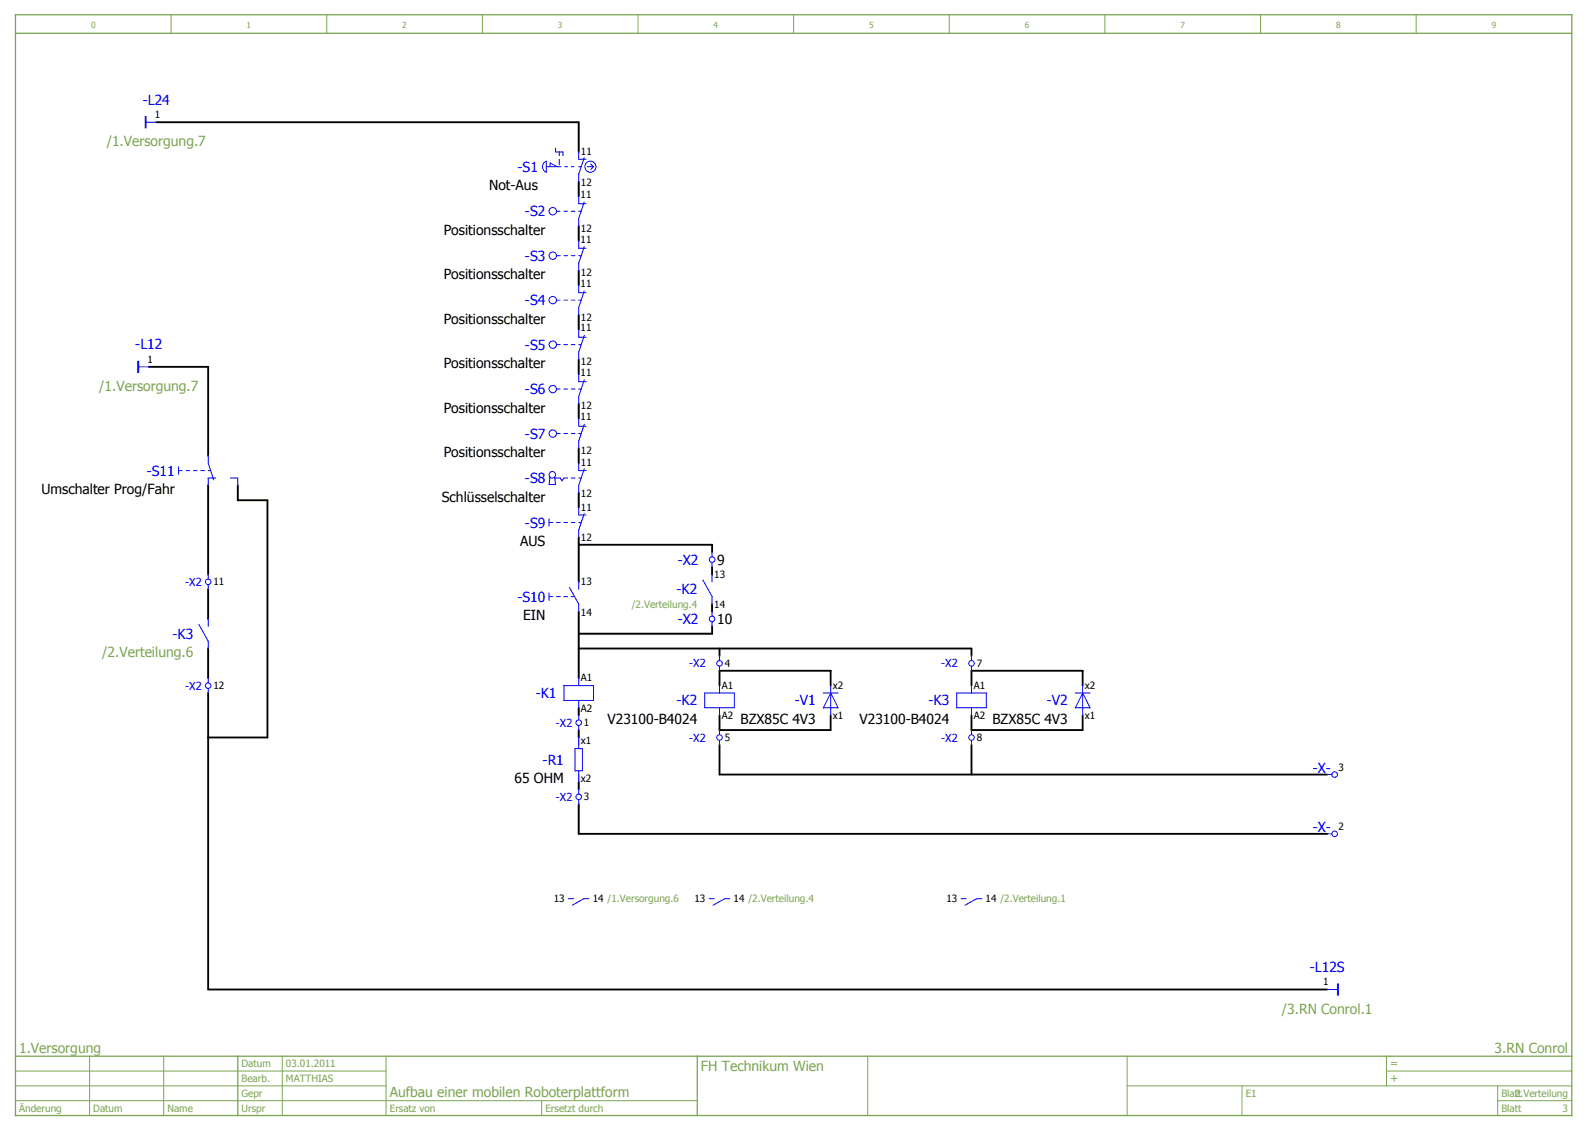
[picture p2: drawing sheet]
<svg xmlns="http://www.w3.org/2000/svg" width="428mm" height="305mm" viewBox="0 0 428 305" stroke-linecap="round" stroke-linejoin="round" font-family="sans-serif">
<g fill="none" stroke="#7ca552" stroke-width=".27">
<path d="M46.2 4v5M88.2 4v5M130.2 4v5M172.2 4v5M214.2 4v5M256.2 4v5M298.2 4v5M340.2 4v5M382.2 4v5M4.2 297h184M4.2 293h100M4.2 289h100"/>
<path d="M24.2 285v16M44.2 285v16M76.2 285v16M104.2 285v16M146.2 297v4M234.2 285v16M304.2 293h120M304.2 285v16M335.2 293v8M374.2 289h50M374.2 285v8M404.2 297h20"/>
<path d="M404.2 293v8"/>
</g>
<path d="M4.2 9h420M4.2 4h420v297h-420zM4.2 285h420M64.2 285v16M188.2 285v16" fill="none" stroke="#7ca552" stroke-width=".35"/>
<g fill="none" stroke="#f00" stroke-width=".27">
<path d="M156.2 49v4M156.2 61v4M156.2 73v4M156.2 85v4M156.2 97v4M156.2 109v4M56.2 131v24M156.2 121v4M156.2 133v4M56.2 159v8M156.2 145v12M192.2 153v2"/>
<path d="M56.2 175v8M156.2 165v18M192.2 163v2M156.2 191v2M156.2 197v4M194.2 181v4M194.2 193v4M262.2 181v4M262.2 193v4M156.2 209v4"/>
</g>
<g fill="none" stroke="#000" stroke-width=".5">
<path d="M42.2 33h114v8M156.2 49v4M156.2 61v4M156.2 73v4M40.2 99h16v24M156.2 85v4M156.2 97v4M156.2 109v4M56.2 131v24M64.2 131v4h8v64h-16M156.2 121v4M156.2 133v4"/>
<path d="M56.2 159v8M156.2 145v12M156.2 147h36v2M192.2 153v2M56.2 175v8M156.2 165v18M156.2 175h106v2M192.2 163v2M192.2 169v2h-36M194.2 175v2M56.2 187v80h302M156.2 191v2"/>
<path d="M156.2 197v2M194.2 185v-4h30v4M194.2 193v4h30v-4M262.2 185v-4h30v4M262.2 193v4h30v-4M156.2 211v2M156.2 217v8h202M194.2 201v8h164M262.2 201v8"/>
</g>
<g fill="none" stroke="#00f" stroke-width=".27">
<path d="M39.4 33h2.8M149.9 40v1h2v1M146.7 44l.7-.5v3a1.61 1.61 0 0 1-.7-2.5zM147.4 45h4M148.4 45v-1l2 1M150.2 57h1M150.9 41v1M150.9 43v1.5M152.2 57h1M152.4 45h.8M154.2 45h.7M154.2 57h1"/>
<path d="M156.2 41v2h2M156.2 45h.6M156.2 53v2h2M156.2 57h.6M157.7 42.5l-1.5 4.5v2M157.7 54.5l-1.5 4.5v2M158.5 45h1.7M159.4 44.2l.8 .8M160.2 45l-.8 .7M150.2 69h1M152.2 69h1M154.2 69h1"/>
<path d="M156.2 65v2h2M156.2 77v2h2M156.2 69h.6M157.7 66.5l-1.5 4.5v2M157.7 78.5l-1.5 4.5v2M37.4 99h2.8M150.2 81h1M150.2 93h1M152.2 81h1M152.2 93h1M154.2 81h1M154.2 93h1"/>
<path d="M156.2 89v2h2M156.2 81h.6M156.2 93h.6M157.7 90.5l-1.5 4.5v2M150.2 105h1M150.2 117h1M152.2 105h1M152.2 117h1M154.2 105h1M154.2 117h1M156.2 101v2h2M156.2 113v2h2"/>
<path d="M156.2 105h.6M156.2 117h.6M157.7 102.5l-1.5 4.5v2M157.7 114.5l-1.5 4.5v2M48.2 126v2M48.2 127h1M50.2 127h1M52.2 127h1M54.2 127h1M56.2 127h.6M56.2 123v2l1.5 4.5M58.2 129h-2v2"/>
<path d="M62.2 129h2v2M148.2 140v2M148.4 128.7l-.2 2h1.7l-.2-2M149.7 129h1.5l.5 .7 .5-.7h1M154.2 129h1M156.2 125v2h2M156.2 137v2h2M156.2 129h.6M157.7 126.5l-1.5 4.5v2M157.7 138.5l-1.5 4.5v2M56.2 155v1.2M56.2 157.7v1.3"/>
<path d="M148.2 141h1M148.2 160v2M150.2 141h1M152.2 141h1M153.7 158.5l2.5 4.5v2M154.2 141h1M156.2 157v2M156.2 141h.6M189.7 156.5l2.5 4.5v2M192.2 149v1.2M192.2 151.7v1.3M192.2 155v2"/>
<path d="M53.7 168.5l2.5 4.5v2M56.2 167v2M148.2 161h1M150.2 161h1M152.2 161h1M154.2 161h.9M192.2 165v1.2M192.2 167.7v1.3M194.2 177v1.2M194.2 179.7v1.3M262.2 177v1.2M262.2 179.7v1.3"/>
<path d="M56.2 183v1.2M56.2 185.7v1.3M152.2 185h8v4h-8zM156.2 183v2M156.2 189v2M156.2 193v1.2M156.2 195.7v1.3M156.2 199v3M190.2 187h8v4h-8zM194.2 185v2M194.2 191v2M194.2 197v1.2"/>
<path d="M194.2 199.7v1.3M222.2 187h4M224.2 187l2 4h-4zM224.2 185v8M258.2 187h8v4h-8zM262.2 185v2M262.2 191v2M262.2 197v1.2M262.2 199.7v1.3M290.2 187h4M292.2 187l2 4h-4zM292.2 185v8"/>
<path d="M155.2 202h2v6h-2zM156.2 208v3M156.2 213v1.2M156.2 215.7v1.3M358.2 209h1.2M358.2 225h1.2M153.4 242.5h1.4M159 242.5h-1.4l-3.2 1.7M191.4 242.5h1.4M197 242.5h-1.4l-3.2 1.7M259.4 242.5h1.4M265 242.5h-1.4l-3.2 1.7"/>
<path d="M358.2 267h2.7"/>
<circle cx="149.2" cy="57" r="1"/>
<circle cx="159.3" cy="45" r="1.5"/>
<circle cx="149.2" cy="69" r="1"/>
<circle cx="149.2" cy="81" r="1"/>
<circle cx="149.2" cy="93" r="1"/>
<circle cx="149.2" cy="105" r="1"/>
<circle cx="149.2" cy="117" r="1"/>
<circle cx="149.1" cy="128.1" r=".88"/>
<circle cx="56.2" cy="157" r=".75"/>
<circle cx="192.2" cy="151" r=".75"/>
<circle cx="192.2" cy="167" r=".75"/>
<circle cx="194.2" cy="179" r=".75"/>
<circle cx="262.2" cy="179" r=".75"/>
<circle cx="56.2" cy="185" r=".75"/>
<circle cx="156.2" cy="195" r=".75"/>
<circle cx="194.2" cy="199" r=".75"/>
<circle cx="262.2" cy="199" r=".75"/>
<circle cx="156.2" cy="215" r=".75"/>
<circle cx="360.2" cy="209" r=".75"/>
<circle cx="360.2" cy="225" r=".75"/>
</g>
<g fill="#00f" stroke="#00f" stroke-width=".27">
<path d="M39.2 31.5h.2v3h-.2z"/>
<path d="M37.2 97.5h.2v3h-.2z"/>
<path d="M360.9 265.5h.3v3h-.3z"/>
</g>
<g font-size="3.7" fill="#00f">
<text x="38.5" y="28.2">-L24</text>
<text x="139.7" y="46.3">-S1</text>
<text x="141.7" y="58.3">-S2</text>
<text x="141.7" y="70.3">-S3</text>
<text x="141.7" y="82.3">-S4</text>
<text x="36.5" y="94.2">-L12</text>
<text x="141.7" y="94.3">-S5</text>
<text x="141.7" y="106.3">-S6</text>
<text x="141.7" y="118.3">-S7</text>
<text x="39.6" y="128.3">-S11</text>
<text x="141.7" y="130.3">-S8</text>
<text x="141.7" y="142.3">-S9</text>
<text x="182.9" y="152.3">-X2</text>
<text x="182.6" y="160.3">-K2</text>
<text x="139.6" y="162.3">-S10</text>
<text x="46.6" y="172.3">-K3</text>
<text x="182.9" y="168.3">-X2</text>
<text x="144.6" y="188.3">-K1</text>
<text x="182.6" y="190.3">-K2</text>
<text x="214.5" y="190.3">-V1</text>
<text x="250.6" y="190.3">-K3</text>
<text x="282.5" y="190.3">-V2</text>
<text x="146.4" y="206.3">-R1</text>
<text x="354.3" y="208.5">-X-</text>
<text x="354.3" y="224.5">-X-</text>
<text x="353.5" y="262.2">-L12S</text>
</g>
<g font-size="3.7" fill="#7ca552">
<text x="28.8" y="39.5">/1.Versorgung.7</text>
<text x="26.8" y="105.5">/1.Versorgung.7</text>
<text x="27.6" y="177.3">/2.Verteilung.6</text>
<text x="346" y="273.5">/3.RN Conrol.1</text>
<text x="5.2" y="284">1.Versorgung</text>
<text x="403.4" y="284">3.RN Conrol</text>
<text x="189.2" y="289">FH Technikum Wien</text>
<text x="105.2" y="296">Aufbau einer mobilen Roboterplattform</text>
</g>
<g font-size="3.7">
<text x="132" y="51.3">Not-Aus</text>
<text x="119.7" y="63.3">Positionsschalter</text>
<text x="119.7" y="75.3">Positionsschalter</text>
<text x="119.7" y="87.3">Positionsschalter</text>
<text x="119.7" y="99.3">Positionsschalter</text>
<text x="119.7" y="111.3">Positionsschalter</text>
<text x="119.7" y="123.3">Positionsschalter</text>
<text x="11.2" y="133.3">Umschalter Prog/Fahr</text>
<text x="119.2" y="135.3">Schlüsselschalter</text>
<text x="140.4" y="147.3">AUS</text>
<text x="193.6" y="152.3">9</text>
<text x="141.2" y="167.3">EIN</text>
<text x="193.6" y="168.3">10</text>
<text x="163.9" y="195.3">V23100-B4024</text>
<text x="199.8" y="195.3">BZX85C 4V3</text>
<text x="231.9" y="195.3">V23100-B4024</text>
<text x="267.8" y="195.3">BZX85C 4V3</text>
<text x="138.8" y="211.3">65 OHM</text>
</g>
<g font-size="3" fill="#00f">
<text x="50" y="158.1">-X2</text>
<text x="186" y="180.1">-X2</text>
<text x="254" y="180.1">-X2</text>
<text x="50" y="186.1">-X2</text>
<text x="150" y="196.1">-X2</text>
<text x="186" y="200.1">-X2</text>
<text x="254" y="200.1">-X2</text>
<text x="150" y="216.1">-X2</text>
</g>
<g font-size="3" fill="#7ca552">
<text x="375.2" y="288">=</text>
<text x="375.2" y="292">+</text>
</g>
<g font-size="2.7">
<text x="41.8" y="31.8">1</text>
<text x="156.8" y="41.8">11</text>
<text x="156.7" y="53.4">11</text>
<text x="156.8" y="50.1">12</text>
<text x="156.7" y="65.4">11</text>
<text x="156.8" y="62.5">12</text>
<text x="156.7" y="77.4">11</text>
<text x="156.8" y="74.5">12</text>
<text x="156.7" y="89.4">11</text>
<text x="156.8" y="86.5">12</text>
<text x="39.8" y="97.8">1</text>
<text x="156.7" y="101.4">11</text>
<text x="156.8" y="98.5">12</text>
<text x="156.7" y="113.4">11</text>
<text x="156.8" y="110.5">12</text>
<text x="156.8" y="122.5">12</text>
<text x="156.8" y="125.8">11</text>
<text x="156.8" y="134.1">12</text>
<text x="156.8" y="137.8">11</text>
<text x="156.8" y="146.1">12</text>
<text x="192.8" y="155.8">13</text>
<text x="57.6" y="158">11</text>
<text x="156.8" y="157.8">13</text>
<text x="156.8" y="166.1">14</text>
<text x="192.8" y="164.1">14</text>
<text x="195.6" y="180">4</text>
<text x="263.6" y="180">7</text>
<text x="57.6" y="186">12</text>
<text x="156.8" y="183.8">A1</text>
<text x="194.8" y="185.8">A1</text>
<text x="224.8" y="185.8">x2</text>
<text x="262.8" y="185.8">A1</text>
<text x="292.8" y="185.8">x2</text>
<text x="156.8" y="192.1">A2</text>
<text x="157.6" y="196">1</text>
<text x="194.8" y="194.1">A2</text>
<text x="224.8" y="194.1">x1</text>
<text x="262.8" y="194.1">A2</text>
<text x="292.8" y="194.1">x1</text>
<text x="156.8" y="200.8">x1</text>
<text x="195.6" y="200">5</text>
<text x="263.6" y="200">8</text>
<text x="361.2" y="208">3</text>
<text x="156.8" y="211.1">x2</text>
<text x="157.6" y="216">3</text>
<text x="361.2" y="224">2</text>
<text x="149.4" y="243.5">13</text>
<text x="160" y="243.5">14 /1.Versorgung.6</text>
<text x="187.4" y="243.5">13</text>
<text x="198" y="243.5">14 /2.Verteilung.4</text>
<text x="255.4" y="243.5">13</text>
<text x="266" y="243.5">14 /2.Verteilung.1</text>
<text x="357.1" y="265.8">1</text>
</g>
<g font-size="2.7" fill="#7ca552">
<text x="170.5" y="164">/2.Verteilung.4</text>
<text x="65.2" y="288">Datum</text>
<text x="77.2" y="288">03.01.2011</text>
<text x="65.2" y="292">Bearb.</text>
<text x="77.2" y="292">MATTHIAS</text>
<text x="5.2" y="300">Änderung</text>
<text x="25.2" y="300">Datum</text>
<text x="45.2" y="300">Name</text>
<text x="65.2" y="300">Urspr</text>
<text x="65.2" y="296">Gepr</text>
<text x="105.2" y="300">Ersatz von</text>
<text x="147.2" y="300">Ersetzt durch</text>
<text x="336.2" y="296">E1</text>
<text x="405.2" y="296">Blatt</text>
<text x="405.2" y="300">Blatt</text>
<text x="408.8" y="296">2.Verteilung</text>
<text x="421.7" y="300">3</text>
</g>
<g font-size="2.2" fill="#7ca552">
<text x="24.6" y="7.5">0</text>
<text x="66.6" y="7.5">1</text>
<text x="108.6" y="7.5">2</text>
<text x="150.6" y="7.5">3</text>
<text x="192.6" y="7.5">4</text>
<text x="234.6" y="7.5">5</text>
<text x="276.6" y="7.5">6</text>
<text x="318.6" y="7.5">7</text>
<text x="360.6" y="7.5">8</text>
<text x="402.6" y="7.5">9</text>
</g>
</svg>
